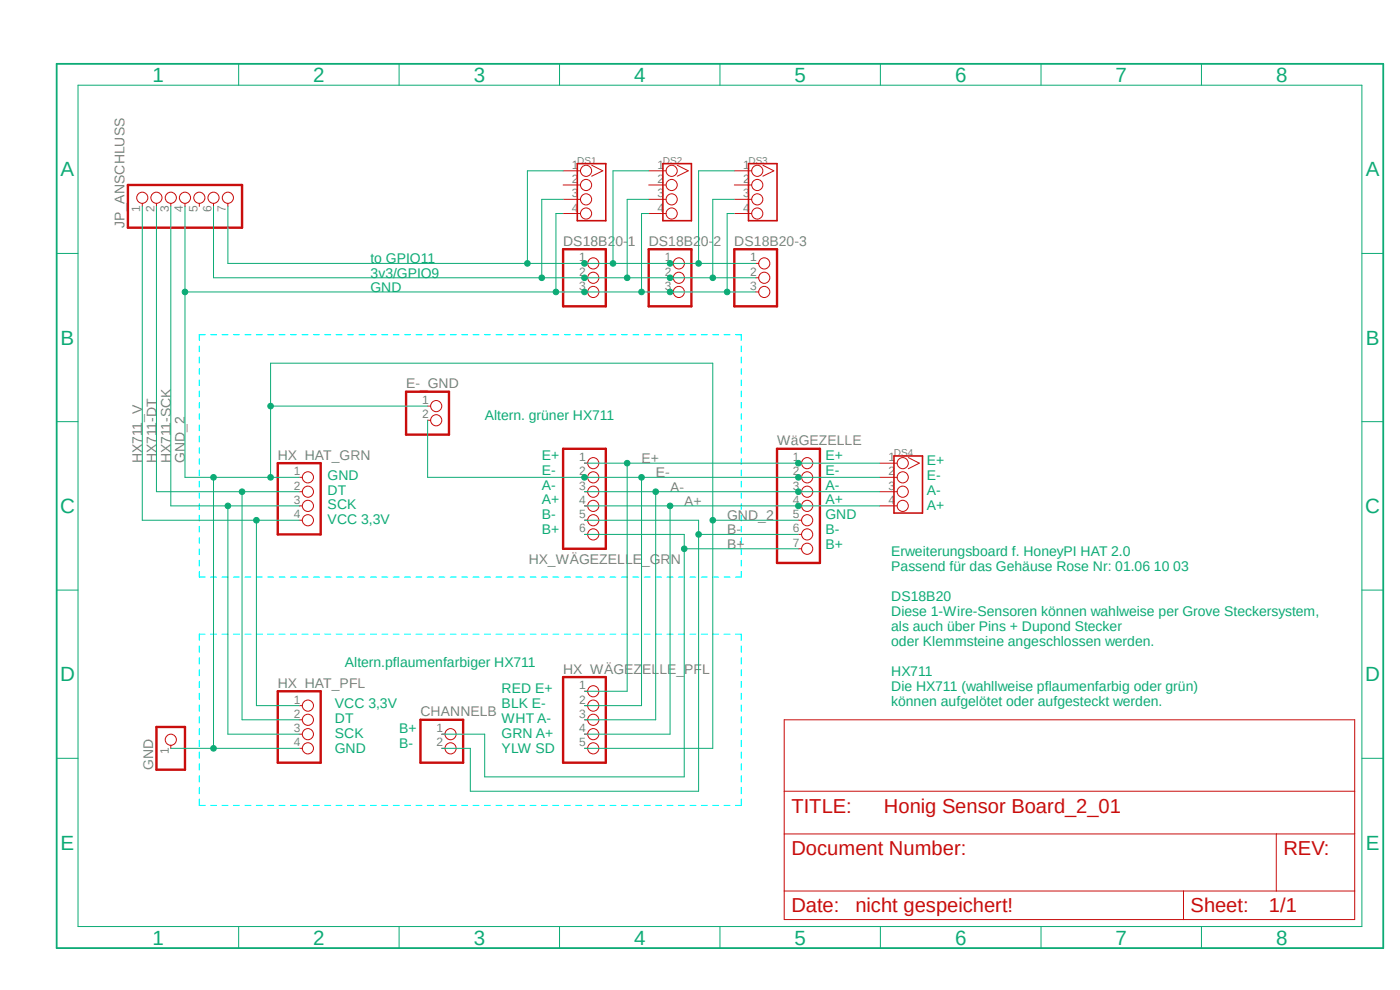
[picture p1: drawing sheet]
<?xml version="1.0" encoding="utf-8"?>
<!DOCTYPE eagle SYSTEM "eagle.dtd">
<eagle version="9.6.1">
<drawing>
<settings>
<setting alwaysvectorfont="no"/>
<setting keepoldvectorfont="yes"/>
<setting verticaltext="up"/>
</settings>
<grid distance="0.1" unitdist="inch" unit="inch" style="lines" multiple="1" display="no" altdistance="0.01" altunitdist="inch" altunit="inch"/>
<schematic xreflabel="%F%N/%S.%C%R" xrefpart="/%S.%C%R">
<libraries>
<library name="pinhead">
<symbols>
<symbol name="PINHD3">
<wire x1="-6.35" y1="-5.08" x2="1.27" y2="-5.08" width="0.4064" layer="94"/>
<wire x1="1.27" y1="-5.08" x2="1.27" y2="5.08" width="0.4064" layer="94"/>
<wire x1="1.27" y1="5.08" x2="-6.35" y2="5.08" width="0.4064" layer="94"/>
<wire x1="-6.35" y1="5.08" x2="-6.35" y2="-5.08" width="0.4064" layer="94"/>
<text x="-6.35" y="5.715" size="1.778" layer="95">&gt;NAME</text>
<text x="-6.35" y="-7.62" size="1.778" layer="96">&gt;VALUE</text>
<pin name="1" x="-2.54" y="2.54" visible="pad" length="short" direction="pas" function="dot"/>
<pin name="2" x="-2.54" y="0" visible="pad" length="short" direction="pas" function="dot"/>
<pin name="3" x="-2.54" y="-2.54" visible="pad" length="short" direction="pas" function="dot"/>
</symbol>
<symbol name="PINHD7">
<wire x1="-6.35" y1="-10.16" x2="1.27" y2="-10.16" width="0.4064" layer="94"/>
<wire x1="1.27" y1="-10.16" x2="1.27" y2="10.16" width="0.4064" layer="94"/>
<wire x1="1.27" y1="10.16" x2="-6.35" y2="10.16" width="0.4064" layer="94"/>
<wire x1="-6.35" y1="10.16" x2="-6.35" y2="-10.16" width="0.4064" layer="94"/>
<text x="-6.35" y="10.795" size="1.778" layer="95">&gt;NAME</text>
<text x="-6.35" y="-12.7" size="1.778" layer="96">&gt;VALUE</text>
<pin name="1" x="-2.54" y="7.62" visible="pad" length="short" direction="pas" function="dot"/>
<pin name="2" x="-2.54" y="5.08" visible="pad" length="short" direction="pas" function="dot"/>
<pin name="3" x="-2.54" y="2.54" visible="pad" length="short" direction="pas" function="dot"/>
<pin name="4" x="-2.54" y="0" visible="pad" length="short" direction="pas" function="dot"/>
<pin name="5" x="-2.54" y="-2.54" visible="pad" length="short" direction="pas" function="dot"/>
<pin name="6" x="-2.54" y="-5.08" visible="pad" length="short" direction="pas" function="dot"/>
<pin name="7" x="-2.54" y="-7.62" visible="pad" length="short" direction="pas" function="dot"/>
</symbol>
<symbol name="PINHD4">
<wire x1="-6.35" y1="-5.08" x2="1.27" y2="-5.08" width="0.4064" layer="94"/>
<wire x1="1.27" y1="-5.08" x2="1.27" y2="7.62" width="0.4064" layer="94"/>
<wire x1="1.27" y1="7.62" x2="-6.35" y2="7.62" width="0.4064" layer="94"/>
<wire x1="-6.35" y1="7.62" x2="-6.35" y2="-5.08" width="0.4064" layer="94"/>
<text x="-6.35" y="8.255" size="1.778" layer="95">&gt;NAME</text>
<text x="-6.35" y="-7.62" size="1.778" layer="96">&gt;VALUE</text>
<pin name="1" x="-2.54" y="5.08" visible="pad" length="short" direction="pas" function="dot"/>
<pin name="2" x="-2.54" y="2.54" visible="pad" length="short" direction="pas" function="dot"/>
<pin name="3" x="-2.54" y="0" visible="pad" length="short" direction="pas" function="dot"/>
<pin name="4" x="-2.54" y="-2.54" visible="pad" length="short" direction="pas" function="dot"/>
</symbol>
<symbol name="PINHD6">
<wire x1="-6.35" y1="-7.62" x2="1.27" y2="-7.62" width="0.4064" layer="94"/>
<wire x1="1.27" y1="-7.62" x2="1.27" y2="10.16" width="0.4064" layer="94"/>
<wire x1="1.27" y1="10.16" x2="-6.35" y2="10.16" width="0.4064" layer="94"/>
<wire x1="-6.35" y1="10.16" x2="-6.35" y2="-7.62" width="0.4064" layer="94"/>
<text x="-6.35" y="10.795" size="1.778" layer="95">&gt;NAME</text>
<text x="-6.35" y="-10.16" size="1.778" layer="96">&gt;VALUE</text>
<pin name="1" x="-2.54" y="7.62" visible="pad" length="short" direction="pas" function="dot"/>
<pin name="2" x="-2.54" y="5.08" visible="pad" length="short" direction="pas" function="dot"/>
<pin name="3" x="-2.54" y="2.54" visible="pad" length="short" direction="pas" function="dot"/>
<pin name="4" x="-2.54" y="0" visible="pad" length="short" direction="pas" function="dot"/>
<pin name="5" x="-2.54" y="-2.54" visible="pad" length="short" direction="pas" function="dot"/>
<pin name="6" x="-2.54" y="-5.08" visible="pad" length="short" direction="pas" function="dot"/>
</symbol>
<symbol name="PINHD2">
<wire x1="-6.35" y1="-2.54" x2="1.27" y2="-2.54" width="0.4064" layer="94"/>
<wire x1="1.27" y1="-2.54" x2="1.27" y2="5.08" width="0.4064" layer="94"/>
<wire x1="1.27" y1="5.08" x2="-6.35" y2="5.08" width="0.4064" layer="94"/>
<wire x1="-6.35" y1="5.08" x2="-6.35" y2="-2.54" width="0.4064" layer="94"/>
<text x="-6.35" y="5.715" size="1.778" layer="95">&gt;NAME</text>
<text x="-6.35" y="-5.08" size="1.778" layer="96">&gt;VALUE</text>
<pin name="1" x="-2.54" y="2.54" visible="pad" length="short" direction="pas" function="dot"/>
<pin name="2" x="-2.54" y="0" visible="pad" length="short" direction="pas" function="dot"/>
</symbol>
<symbol name="PINHD5">
<wire x1="-6.35" y1="-7.62" x2="1.27" y2="-7.62" width="0.4064" layer="94"/>
<wire x1="1.27" y1="-7.62" x2="1.27" y2="7.62" width="0.4064" layer="94"/>
<wire x1="1.27" y1="7.62" x2="-6.35" y2="7.62" width="0.4064" layer="94"/>
<wire x1="-6.35" y1="7.62" x2="-6.35" y2="-7.62" width="0.4064" layer="94"/>
<text x="-6.35" y="8.255" size="1.778" layer="95">&gt;NAME</text>
<text x="-6.35" y="-10.16" size="1.778" layer="96">&gt;VALUE</text>
<pin name="1" x="-2.54" y="5.08" visible="pad" length="short" direction="pas" function="dot"/>
<pin name="2" x="-2.54" y="2.54" visible="pad" length="short" direction="pas" function="dot"/>
<pin name="3" x="-2.54" y="0" visible="pad" length="short" direction="pas" function="dot"/>
<pin name="4" x="-2.54" y="-2.54" visible="pad" length="short" direction="pas" function="dot"/>
<pin name="5" x="-2.54" y="-5.08" visible="pad" length="short" direction="pas" function="dot"/>
</symbol>
<symbol name="PINHD1">
<wire x1="-6.35" y1="-2.54" x2="1.27" y2="-2.54" width="0.4064" layer="94"/>
<wire x1="1.27" y1="-2.54" x2="1.27" y2="2.54" width="0.4064" layer="94"/>
<wire x1="1.27" y1="2.54" x2="-6.35" y2="2.54" width="0.4064" layer="94"/>
<wire x1="-6.35" y1="2.54" x2="-6.35" y2="-2.54" width="0.4064" layer="94"/>
<text x="-6.35" y="3.175" size="1.778" layer="95">&gt;NAME</text>
<text x="-6.35" y="-5.08" size="1.778" layer="96">&gt;VALUE</text>
<pin name="1" x="-2.54" y="0" visible="pad" length="short" direction="pas" function="dot"/>
</symbol>
</symbols>
<devicesets>
<deviceset name="PINHD-1X3" prefix="JP" uservalue="yes">
<gates>
<gate name="A" symbol="PINHD3" x="0" y="0"/>
</gates>
<devices>
<device name="" package="1X03">
<connects>
<connect gate="A" pin="1" pad="1"/>
<connect gate="A" pin="2" pad="2"/>
<connect gate="A" pin="3" pad="3"/>
</connects>
<package3dinstances>
<package3dinstance package3d_urn="urn:adsk.eagle:package:22458/2"/>
</package3dinstances>
<technologies>
<technology name=""/>
</technologies>
</device>
<device name="/90" package="1X03/90">
<connects>
<connect gate="A" pin="1" pad="1"/>
<connect gate="A" pin="2" pad="2"/>
<connect gate="A" pin="3" pad="3"/>
</connects>
<package3dinstances>
<package3dinstance package3d_urn="urn:adsk.eagle:package:22459/2"/>
</package3dinstances>
<technologies>
<technology name=""/>
</technologies>
</device>
</devices>
</deviceset>
<deviceset name="PINHD-1X7" prefix="JP" uservalue="yes">
<gates>
<gate name="A" symbol="PINHD7" x="0" y="0"/>
</gates>
<devices>
<device name="" package="1X07">
<connects>
<connect gate="A" pin="1" pad="1"/>
<connect gate="A" pin="2" pad="2"/>
<connect gate="A" pin="3" pad="3"/>
<connect gate="A" pin="4" pad="4"/>
<connect gate="A" pin="5" pad="5"/>
<connect gate="A" pin="6" pad="6"/>
<connect gate="A" pin="7" pad="7"/>
</connects>
<package3dinstances>
<package3dinstance package3d_urn="urn:adsk.eagle:package:22477/2"/>
</package3dinstances>
<technologies>
<technology name="">
<attribute name="POPULARITY" value="0" constant="no"/>
</technology>
</technologies>
</device>
<device name="/90" package="1X07/90">
<connects>
<connect gate="A" pin="1" pad="1"/>
<connect gate="A" pin="2" pad="2"/>
<connect gate="A" pin="3" pad="3"/>
<connect gate="A" pin="4" pad="4"/>
<connect gate="A" pin="5" pad="5"/>
<connect gate="A" pin="6" pad="6"/>
<connect gate="A" pin="7" pad="7"/>
</connects>
<package3dinstances>
<package3dinstance package3d_urn="urn:adsk.eagle:package:22476/2"/>
</package3dinstances>
<technologies>
<technology name="">
<attribute name="POPULARITY" value="1" constant="no"/>
</technology>
</technologies>
</device>
</devices>
</deviceset>
<deviceset name="PINHD-1X4" prefix="JP" uservalue="yes">
<gates>
<gate name="A" symbol="PINHD4" x="0" y="0"/>
</gates>
<devices>
<device name="" package="1X04">
<connects>
<connect gate="A" pin="1" pad="1"/>
<connect gate="A" pin="2" pad="2"/>
<connect gate="A" pin="3" pad="3"/>
<connect gate="A" pin="4" pad="4"/>
</connects>
<package3dinstances>
<package3dinstance package3d_urn="urn:adsk.eagle:package:22407/2"/>
</package3dinstances>
<technologies>
<technology name="">
<attribute name="POPULARITY" value="91" constant="no"/>
</technology>
</technologies>
</device>
<device name="/90" package="1X04/90">
<connects>
<connect gate="A" pin="1" pad="1"/>
<connect gate="A" pin="2" pad="2"/>
<connect gate="A" pin="3" pad="3"/>
<connect gate="A" pin="4" pad="4"/>
</connects>
<package3dinstances>
<package3dinstance package3d_urn="urn:adsk.eagle:package:22404/2"/>
</package3dinstances>
<technologies>
<technology name="">
<attribute name="POPULARITY" value="9" constant="no"/>
</technology>
</technologies>
</device>
</devices>
</deviceset>
<deviceset name="PINHD-1X6" prefix="JP" uservalue="yes">
<gates>
<gate name="A" symbol="PINHD6" x="0" y="-2.54"/>
</gates>
<devices>
<device name="" package="1X06">
<connects>
<connect gate="A" pin="1" pad="1"/>
<connect gate="A" pin="2" pad="2"/>
<connect gate="A" pin="3" pad="3"/>
<connect gate="A" pin="4" pad="4"/>
<connect gate="A" pin="5" pad="5"/>
<connect gate="A" pin="6" pad="6"/>
</connects>
<package3dinstances>
<package3dinstance package3d_urn="urn:adsk.eagle:package:22472/2"/>
</package3dinstances>
<technologies>
<technology name="">
<attribute name="POPULARITY" value="79" constant="no"/>
</technology>
</technologies>
</device>
<device name="/90" package="1X06/90">
<connects>
<connect gate="A" pin="1" pad="1"/>
<connect gate="A" pin="2" pad="2"/>
<connect gate="A" pin="3" pad="3"/>
<connect gate="A" pin="4" pad="4"/>
<connect gate="A" pin="5" pad="5"/>
<connect gate="A" pin="6" pad="6"/>
</connects>
<package3dinstances>
<package3dinstance package3d_urn="urn:adsk.eagle:package:22475/2"/>
</package3dinstances>
<technologies>
<technology name="">
<attribute name="POPULARITY" value="10" constant="no"/>
</technology>
</technologies>
</device>
</devices>
</deviceset>
<deviceset name="PINHD-1X2" prefix="JP" uservalue="yes">
<gates>
<gate name="G$1" symbol="PINHD2" x="0" y="0"/>
</gates>
<devices>
<device name="" package="1X02">
<connects>
<connect gate="G$1" pin="1" pad="1"/>
<connect gate="G$1" pin="2" pad="2"/>
</connects>
<package3dinstances>
<package3dinstance package3d_urn="urn:adsk.eagle:package:22435/2"/>
</package3dinstances>
<technologies>
<technology name="">
<attribute name="POPULARITY" value="98" constant="no"/>
</technology>
</technologies>
</device>
<device name="/90" package="1X02/90">
<connects>
<connect gate="G$1" pin="1" pad="1"/>
<connect gate="G$1" pin="2" pad="2"/>
</connects>
<package3dinstances>
<package3dinstance package3d_urn="urn:adsk.eagle:package:22437/2"/>
</package3dinstances>
<technologies>
<technology name="">
<attribute name="POPULARITY" value="24" constant="no"/>
</technology>
</technologies>
</device>
</devices>
</deviceset>
<deviceset name="PINHD-1X5" prefix="JP" uservalue="yes">
<gates>
<gate name="A" symbol="PINHD5" x="0" y="0"/>
</gates>
<devices>
<device name="" package="1X05">
<connects>
<connect gate="A" pin="1" pad="1"/>
<connect gate="A" pin="2" pad="2"/>
<connect gate="A" pin="3" pad="3"/>
<connect gate="A" pin="4" pad="4"/>
<connect gate="A" pin="5" pad="5"/>
</connects>
<package3dinstances>
<package3dinstance package3d_urn="urn:adsk.eagle:package:22469/2"/>
</package3dinstances>
<technologies>
<technology name="">
<attribute name="POPULARITY" value="69" constant="no"/>
</technology>
</technologies>
</device>
<device name="/90" package="1X05/90">
<connects>
<connect gate="A" pin="1" pad="1"/>
<connect gate="A" pin="2" pad="2"/>
<connect gate="A" pin="3" pad="3"/>
<connect gate="A" pin="4" pad="4"/>
<connect gate="A" pin="5" pad="5"/>
</connects>
<package3dinstances>
<package3dinstance package3d_urn="urn:adsk.eagle:package:22467/2"/>
</package3dinstances>
<technologies>
<technology name="">
<attribute name="POPULARITY" value="9" constant="no"/>
</technology>
</technologies>
</device>
<device name="5X2MM" package="1_05X2MM">
<connects>
<connect gate="A" pin="1" pad="1"/>
<connect gate="A" pin="2" pad="2"/>
<connect gate="A" pin="3" pad="3"/>
<connect gate="A" pin="4" pad="4"/>
<connect gate="A" pin="5" pad="5"/>
</connects>
<package3dinstances>
<package3dinstance package3d_urn="urn:adsk.eagle:package:22466/2"/>
</package3dinstances>
<technologies>
<technology name="">
<attribute name="POPULARITY" value="0" constant="no"/>
</technology>
</technologies>
</device>
</devices>
</deviceset>
<deviceset name="PINHD-1X1" prefix="JP" uservalue="yes">
<gates>
<gate name="G$1" symbol="PINHD1" x="0" y="0"/>
</gates>
<devices>
<device name="" package="1X01">
<connects>
<connect gate="G$1" pin="1" pad="1"/>
</connects>
<package3dinstances>
<package3dinstance package3d_urn="urn:adsk.eagle:package:22485/2"/>
</package3dinstances>
<technologies>
<technology name="">
<attribute name="POPULARITY" value="64" constant="no"/>
</technology>
</technologies>
</device>
</devices>
</deviceset>
</devicesets>
</library>
<library name="Connector">
<symbols>
<symbol name="TWIG_2.0">
<wire x1="-1.27" y1="5.08" x2="3.81" y2="5.08" width="0.254" layer="94"/>
<wire x1="3.81" y1="5.08" x2="3.81" y2="-5.08" width="0.254" layer="94"/>
<wire x1="3.81" y1="-5.08" x2="-1.27" y2="-5.08" width="0.254" layer="94"/>
<wire x1="-1.27" y1="-5.08" x2="-1.27" y2="5.08" width="0.254" layer="94"/>
<text x="-1.27" y="5.08" size="1.27" layer="95">&gt;name</text>
<text x="2.54" y="-3.81" size="1.27" layer="96" rot="R90">&gt;value</text>
<pin name="1" x="-3.81" y="3.81" visible="pad" length="middle" function="dotclk"/>
<pin name="2" x="-3.81" y="1.27" visible="pad" length="middle" function="dot"/>
<pin name="3" x="-3.81" y="-1.27" visible="pad" length="middle" function="dot"/>
<pin name="4" x="-3.81" y="-3.81" visible="pad" length="middle" function="dot"/>
</symbol>
</symbols>
<devicesets>
<deviceset name="TWIG-4P-2.0" prefix="J" uservalue="yes">
<gates>
<gate name="G$1" symbol="TWIG_2.0" x="0" y="0"/>
</gates>
<devices>
<device name="-2.0" package="4P-2.0">
<connects>
<connect gate="G$1" pin="1" pad="1"/>
<connect gate="G$1" pin="2" pad="2"/>
<connect gate="G$1" pin="3" pad="3"/>
<connect gate="G$1" pin="4" pad="4"/>
</connects>
<technologies>
<technology name=""/>
</technologies>
</device>
<device name="'90D'" package="4P-2.0-90D">
<connects>
<connect gate="G$1" pin="1" pad="1"/>
<connect gate="G$1" pin="2" pad="2"/>
<connect gate="G$1" pin="3" pad="3"/>
<connect gate="G$1" pin="4" pad="4"/>
</connects>
<technologies>
<technology name=""/>
</technologies>
</device>
<device name="'D90'" package="4P-2.0-90D-W/O-BUCKLE">
<connects>
<connect gate="G$1" pin="1" pad="1"/>
<connect gate="G$1" pin="2" pad="2"/>
<connect gate="G$1" pin="3" pad="3"/>
<connect gate="G$1" pin="4" pad="4"/>
</connects>
<technologies>
<technology name=""/>
</technologies>
</device>
<device name="" package="4P-2.0-W/O-BUCKLE">
<connects>
<connect gate="G$1" pin="1" pad="1"/>
<connect gate="G$1" pin="2" pad="2"/>
<connect gate="G$1" pin="3" pad="3"/>
<connect gate="G$1" pin="4" pad="4"/>
</connects>
<technologies>
<technology name=""/>
</technologies>
</device>
</devices>
</deviceset>
</devicesets>
</library>
<library name="frames">
<symbols>
<symbol name="DOCFIELD">
<wire x1="0" y1="0" x2="71.12" y2="0" width="0.1016" layer="94"/>
<wire x1="101.6" y1="15.24" x2="87.63" y2="15.24" width="0.1016" layer="94"/>
<wire x1="0" y1="0" x2="0" y2="5.08" width="0.1016" layer="94"/>
<wire x1="0" y1="5.08" x2="71.12" y2="5.08" width="0.1016" layer="94"/>
<wire x1="0" y1="5.08" x2="0" y2="15.24" width="0.1016" layer="94"/>
<wire x1="101.6" y1="15.24" x2="101.6" y2="5.08" width="0.1016" layer="94"/>
<wire x1="71.12" y1="5.08" x2="71.12" y2="0" width="0.1016" layer="94"/>
<wire x1="71.12" y1="5.08" x2="87.63" y2="5.08" width="0.1016" layer="94"/>
<wire x1="71.12" y1="0" x2="101.6" y2="0" width="0.1016" layer="94"/>
<wire x1="87.63" y1="15.24" x2="87.63" y2="5.08" width="0.1016" layer="94"/>
<wire x1="87.63" y1="15.24" x2="0" y2="15.24" width="0.1016" layer="94"/>
<wire x1="87.63" y1="5.08" x2="101.6" y2="5.08" width="0.1016" layer="94"/>
<wire x1="101.6" y1="5.08" x2="101.6" y2="0" width="0.1016" layer="94"/>
<wire x1="0" y1="15.24" x2="0" y2="22.86" width="0.1016" layer="94"/>
<wire x1="101.6" y1="35.56" x2="0" y2="35.56" width="0.1016" layer="94"/>
<wire x1="101.6" y1="35.56" x2="101.6" y2="22.86" width="0.1016" layer="94"/>
<wire x1="0" y1="22.86" x2="101.6" y2="22.86" width="0.1016" layer="94"/>
<wire x1="0" y1="22.86" x2="0" y2="35.56" width="0.1016" layer="94"/>
<wire x1="101.6" y1="22.86" x2="101.6" y2="15.24" width="0.1016" layer="94"/>
<text x="1.27" y="1.27" size="2.54" layer="94">Date:</text>
<text x="12.7" y="1.27" size="2.54" layer="94">&gt;LAST_DATE_TIME</text>
<text x="72.39" y="1.27" size="2.54" layer="94">Sheet:</text>
<text x="86.36" y="1.27" size="2.54" layer="94">&gt;SHEET</text>
<text x="88.9" y="11.43" size="2.54" layer="94">REV:</text>
<text x="1.27" y="19.05" size="2.54" layer="94">TITLE:</text>
<text x="1.27" y="11.43" size="2.54" layer="94">Document Number:</text>
<text x="17.78" y="19.05" size="2.54" layer="94">&gt;DRAWING_NAME</text>
</symbol>
</symbols>
<devicesets>
<deviceset name="DOCFIELD" prefix="FRAME" uservalue="yes">
<gates>
<gate name="G$1" symbol="DOCFIELD" x="0" y="0" addlevel="always"/>
</gates>
<devices>
<device name="">
<technologies>
<technology name=""/>
</technologies>
</device>
</devices>
</deviceset>
</devicesets>
</library>
</libraries>
<attributes>
</attributes>
<variantdefs>
</variantdefs>
<classes>
<class number="0" name="Signal" width="0.1524" drill="0">
<clearance class="0" value="0.3048"/>
</class>
<class number="1" name="Supply3v3" width="0.2032" drill="0">
<clearance class="1" value="0.3048"/>
</class>
<class number="2" name="Supply5v" width="0.4064" drill="0">
<clearance class="2" value="0.3048"/>
</class>
</classes>
<groups>
<schematic_group name="PFLAUME"/>
<schematic_group name="GRüN"/>
</groups>
<parts>
<part name="DS18B20-3" library="pinhead" deviceset="PINHD-1X3" device="" package3d_urn="urn:adsk.eagle:package:22458/2"/>
<part name="DS18B20-2" library="pinhead" deviceset="PINHD-1X3" device="" package3d_urn="urn:adsk.eagle:package:22458/2"/>
<part name="DS18B20-1" library="pinhead" deviceset="PINHD-1X3" device="" package3d_urn="urn:adsk.eagle:package:22458/2"/>
<part name="DS1" library="Connector" deviceset="TWIG-4P-2.0" device="-2.0"/>
<part name="DS2" library="Connector" deviceset="TWIG-4P-2.0" device="-2.0"/>
<part name="DS3" library="Connector" deviceset="TWIG-4P-2.0" device="-2.0"/>
<part name="JP_ANSCHLUSS" library="pinhead" deviceset="PINHD-1X7" device="" package3d_urn="urn:adsk.eagle:package:22477/2"/>
<part name="HX_HAT_GRN" library="pinhead" deviceset="PINHD-1X4" device="" package3d_urn="urn:adsk.eagle:package:22407/2"/>
<part name="HX_HAT_PFL" library="pinhead" deviceset="PINHD-1X4" device="" package3d_urn="urn:adsk.eagle:package:22407/2"/>
<part name="HX_WÄGEZELLE_GRN" library="pinhead" deviceset="PINHD-1X6" device="" package3d_urn="urn:adsk.eagle:package:22472/2"/>
<part name="E-_GND" library="pinhead" deviceset="PINHD-1X2" device="" package3d_urn="urn:adsk.eagle:package:22435/2"/>
<part name="HX_WÄGEZELLE_PFL" library="pinhead" deviceset="PINHD-1X5" device="" package3d_urn="urn:adsk.eagle:package:22469/2"/>
<part name="CHANNELB" library="pinhead" deviceset="PINHD-1X2" device="" package3d_urn="urn:adsk.eagle:package:22435/2"/>
<part name="WäGEZELLE" library="pinhead" deviceset="PINHD-1X7" device="" package3d_urn="urn:adsk.eagle:package:22477/2"/>
<part name="GND" library="pinhead" deviceset="PINHD-1X1" device="" package3d_urn="urn:adsk.eagle:package:22485/2"/>
<part name="FRAME1" library="frames" deviceset="DOCFIELD" device=""/>
<part name="DS4" library="Connector" deviceset="TWIG-4P-2.0" device="-2.0"/>
</parts>
<sheets>
<sheet>
<plain>
<text x="-127" y="50.8" size="1.778" layer="91">3v3/GPIO9</text>
<text x="-133.35" y="-33.782" size="1.778" layer="91" grouprefs="PFLAUME">VCC 3,3V
DT
SCK
GND</text>
<text x="-134.62" y="6.858" size="1.778" layer="91" grouprefs="GRüN">GND
DT
SCK
VCC 3,3V</text>
<text x="-127" y="48.26" size="1.778" layer="91">GND</text>
<text x="-127" y="53.34" size="1.778" layer="91">to GPIO11</text>
<text x="-34.29" y="-25.4" size="1.778" layer="91">Erweiterungsboard f. HoneyPI HAT 2.0
Passend für das Gehäuse Rose Nr: 01.06 10 03 

DS18B20
Diese 1-Wire-Sensoren können wahlweise per Grove Steckersystem,
als auch über Pins + Dupond Stecker
oder Klemmsteine angeschlossen werden.

HX711
Die HX711 (wahllweise pflaumenfarbig oder grün)
können aufgelötet oder aufgesteckt werden.</text>
<text x="-96.52" y="5.08" size="1.778" layer="91" grouprefs="GRüN">E+
E-
A-
A+
B-
B+</text>
<text x="-103.632" y="-33.782" size="1.778" layer="91" grouprefs="PFLAUME">RED E+
BLK E-
WHT A-
GRN A+
YLW SD</text>
<text x="-121.92" y="-33.02" size="1.778" layer="91" grouprefs="PFLAUME">B+
B-</text>
<text x="-131.572" y="-18.542" size="1.778" layer="91" grouprefs="PFLAUME">Altern.pflaumenfarbiger HX711</text>
<text x="-106.68" y="25.4" size="1.778" layer="91" grouprefs="GRüN">Altern. grüner HX711</text>
<text x="-45.974" y="-0.254" size="1.778" layer="91">E+
E-
A-
A+
GND
B-
B+
</text>
<frame x1="-182.88" y1="-68.58" x2="53.34" y2="88.9" columns="8" rows="5" layer="91"/>
<text x="-27.94" y="4.064" size="1.778" layer="91">E+
E-
A-
A+

</text>
</plain>
<instances>
<instance part="DS18B20-3" gate="A" x="-55.88" y="50.8" smashed="yes">
<attribute name="NAME" x="-62.23" y="56.515" size="1.778" layer="95"/>
<attribute name="VALUE" x="-62.23" y="43.18" size="1.778" layer="96"/>
</instance>
<instance part="DS18B20-2" gate="A" x="-71.12" y="50.8" smashed="yes">
<attribute name="NAME" x="-77.47" y="56.515" size="1.778" layer="95"/>
<attribute name="VALUE" x="-77.47" y="43.18" size="1.778" layer="96"/>
</instance>
<instance part="DS18B20-1" gate="A" x="-86.36" y="50.8" smashed="yes">
<attribute name="NAME" x="-92.71" y="56.515" size="1.778" layer="95"/>
<attribute name="VALUE" x="-92.71" y="43.18" size="1.778" layer="96"/>
</instance>
<instance part="DS1" gate="G$1" x="-88.9" y="66.04" smashed="yes">
<attribute name="NAME" x="-90.17" y="71.12" size="1.27" layer="95"/>
<attribute name="VALUE" x="-86.36" y="62.23" size="1.27" layer="96" rot="R90"/>
</instance>
<instance part="DS2" gate="G$1" x="-73.66" y="66.04" smashed="yes">
<attribute name="NAME" x="-74.93" y="71.12" size="1.27" layer="95"/>
<attribute name="VALUE" x="-71.12" y="62.23" size="1.27" layer="96" rot="R90"/>
</instance>
<instance part="DS3" gate="G$1" x="-58.42" y="66.04" smashed="yes">
<attribute name="NAME" x="-59.69" y="71.12" size="1.27" layer="95"/>
<attribute name="VALUE" x="-55.88" y="62.23" size="1.27" layer="96" rot="R90"/>
</instance>
<instance part="JP_ANSCHLUSS" gate="A" x="-160.02" y="66.04" smashed="yes" rot="R90">
<attribute name="NAME" x="-170.815" y="59.69" size="1.778" layer="95" rot="R90"/>
<attribute name="VALUE" x="-147.32" y="59.69" size="1.778" layer="96" rot="R90"/>
</instance>
<instance part="HX_HAT_GRN" gate="A" x="-137.16" y="10.16" smashed="yes" grouprefs="GRüN">
<attribute name="NAME" x="-143.51" y="18.415" size="1.778" layer="95"/>
<attribute name="VALUE" x="-143.51" y="2.54" size="1.778" layer="96"/>
</instance>
<instance part="HX_HAT_PFL" gate="A" x="-137.16" y="-30.48" smashed="yes" grouprefs="PFLAUME">
<attribute name="NAME" x="-143.51" y="-22.225" size="1.778" layer="95"/>
<attribute name="VALUE" x="-143.51" y="-38.1" size="1.778" layer="96"/>
</instance>
<instance part="HX_WÄGEZELLE_GRN" gate="A" x="-86.36" y="10.16" smashed="yes" grouprefs="GRüN">
<attribute name="NAME" x="-98.806" y="-0.127" size="1.778" layer="95"/>
<attribute name="VALUE" x="-92.71" y="0" size="1.778" layer="96"/>
</instance>
<instance part="E-_GND" gate="G$1" x="-114.3" y="25.4" smashed="yes" grouprefs="GRüN">
<attribute name="NAME" x="-120.65" y="31.115" size="1.778" layer="95"/>
<attribute name="VALUE" x="-120.65" y="20.32" size="1.778" layer="96"/>
</instance>
<instance part="HX_WÄGEZELLE_PFL" gate="A" x="-86.36" y="-27.94" smashed="yes" grouprefs="PFLAUME">
<attribute name="NAME" x="-92.71" y="-19.685" size="1.778" layer="95"/>
<attribute name="VALUE" x="-92.71" y="-38.1" size="1.778" layer="96"/>
</instance>
<instance part="CHANNELB" gate="G$1" x="-111.76" y="-33.02" smashed="yes" grouprefs="PFLAUME">
<attribute name="NAME" x="-118.11" y="-27.305" size="1.778" layer="95"/>
<attribute name="VALUE" x="-118.11" y="-38.1" size="1.778" layer="96"/>
</instance>
<instance part="WäGEZELLE" gate="A" x="-48.26" y="10.16" smashed="yes">
<attribute name="NAME" x="-54.61" y="20.955" size="1.778" layer="95"/>
<attribute name="VALUE" x="-54.61" y="-2.54" size="1.778" layer="96"/>
</instance>
<instance part="GND" gate="G$1" x="-162.56" y="-30.48" smashed="yes" rot="R90">
<attribute name="NAME" x="-165.735" y="-36.83" size="1.778" layer="95" rot="R90"/>
<attribute name="VALUE" x="-157.48" y="-36.83" size="1.778" layer="96" rot="R90"/>
</instance>
<instance part="FRAME1" gate="G$1" x="-53.34" y="-63.5" smashed="yes">
<attribute name="LAST_DATE_TIME" x="-40.64" y="-62.23" size="2.54" layer="94"/>
<attribute name="SHEET" x="33.02" y="-62.23" size="2.54" layer="94"/>
<attribute name="DRAWING_NAME" x="-35.56" y="-44.45" size="2.54" layer="94"/>
</instance>
<instance part="DS4" gate="G$1" x="-32.512" y="13.97" smashed="yes">
<attribute name="NAME" x="-33.782" y="19.05" size="1.27" layer="95"/>
<attribute name="VALUE" x="-29.972" y="10.16" size="1.27" layer="96" rot="R90"/>
</instance>
</instances>
<busses>
</busses>
<nets>
<net name="HX711-DT" class="0">
<segment>
<label x="-165.1" y="17.78" size="1.778" layer="95" rot="R90"/>
<wire x1="-165.1" y1="12.7" x2="-165.1" y2="63.5" width="0.1524" layer="91"/>
<pinref part="JP_ANSCHLUSS" gate="A" pin="2"/>
<pinref part="HX_HAT_GRN" gate="A" pin="2"/>
<wire x1="-165.1" y1="12.7" x2="-149.86" y2="12.7" width="0.1524" layer="91"/>
<pinref part="HX_HAT_PFL" gate="A" pin="2"/>
<wire x1="-149.86" y1="12.7" x2="-139.7" y2="12.7" width="0.1524" layer="91" grouprefs="GRüN"/>
<wire x1="-149.86" y1="12.7" x2="-149.86" y2="-27.94" width="0.1524" layer="91"/>
<wire x1="-149.86" y1="-27.94" x2="-139.7" y2="-27.94" width="0.1524" layer="91" grouprefs="PFLAUME"/>
<junction x="-149.86" y="12.7"/>
</segment>
</net>
<net name="HX711_V" class="2">
<segment>
<label x="-167.64" y="17.78" size="1.778" layer="95" rot="R90"/>
<pinref part="JP_ANSCHLUSS" gate="A" pin="1"/>
<wire x1="-139.7" y1="7.62" x2="-147.32" y2="7.62" width="0.1524" layer="91" grouprefs="GRüN"/>
<wire x1="-147.32" y1="7.62" x2="-167.64" y2="7.62" width="0.1524" layer="91"/>
<wire x1="-167.64" y1="63.5" x2="-167.64" y2="7.62" width="0.1524" layer="91"/>
<pinref part="HX_HAT_GRN" gate="A" pin="4"/>
<pinref part="HX_HAT_PFL" gate="A" pin="1"/>
<wire x1="-147.32" y1="-25.4" x2="-139.7" y2="-25.4" width="0.1524" layer="91" grouprefs="PFLAUME"/>
<wire x1="-147.32" y1="-25.4" x2="-147.32" y2="7.62" width="0.1524" layer="91"/>
<junction x="-147.32" y="7.62"/>
</segment>
</net>
<net name="3V3" class="1">
<segment>
<pinref part="DS18B20-3" gate="A" pin="2"/>
<wire x1="-73.66" y1="50.8" x2="-66.04" y2="50.8" width="0.1524" layer="91"/>
<pinref part="DS18B20-2" gate="A" pin="2"/>
<junction x="-73.66" y="50.8"/>
<wire x1="-66.04" y1="50.8" x2="-58.42" y2="50.8" width="0.1524" layer="91"/>
<wire x1="-88.9" y1="50.8" x2="-81.28" y2="50.8" width="0.1524" layer="91"/>
<pinref part="DS18B20-1" gate="A" pin="2"/>
<junction x="-88.9" y="50.8"/>
<wire x1="-81.28" y1="50.8" x2="-73.66" y2="50.8" width="0.1524" layer="91"/>
<pinref part="DS1" gate="G$1" pin="3"/>
<wire x1="-96.52" y1="50.8" x2="-88.9" y2="50.8" width="0.1524" layer="91"/>
<wire x1="-92.71" y1="64.77" x2="-96.52" y2="64.77" width="0.1524" layer="91"/>
<wire x1="-96.52" y1="64.77" x2="-96.52" y2="50.8" width="0.1524" layer="91"/>
<pinref part="DS2" gate="G$1" pin="3"/>
<wire x1="-77.47" y1="64.77" x2="-81.28" y2="64.77" width="0.1524" layer="91"/>
<wire x1="-81.28" y1="64.77" x2="-81.28" y2="50.8" width="0.1524" layer="91"/>
<junction x="-81.28" y="50.8"/>
<pinref part="DS3" gate="G$1" pin="3"/>
<wire x1="-62.23" y1="64.77" x2="-66.04" y2="64.77" width="0.1524" layer="91"/>
<wire x1="-66.04" y1="64.77" x2="-66.04" y2="50.8" width="0.1524" layer="91"/>
<junction x="-66.04" y="50.8"/>
<pinref part="JP_ANSCHLUSS" gate="A" pin="6"/>
<wire x1="-154.94" y1="50.8" x2="-154.94" y2="63.5" width="0.1524" layer="91"/>
<wire x1="-96.52" y1="50.8" x2="-154.94" y2="50.8" width="0.1524" layer="91"/>
<junction x="-96.52" y="50.8"/>
</segment>
</net>
<net name="HX711-SCK" class="0">
<segment>
<label x="-162.56" y="17.78" size="1.778" layer="95" rot="R90"/>
<wire x1="-162.56" y1="10.16" x2="-162.56" y2="63.5" width="0.1524" layer="91"/>
<pinref part="JP_ANSCHLUSS" gate="A" pin="3"/>
<pinref part="HX_HAT_GRN" gate="A" pin="3"/>
<wire x1="-162.56" y1="10.16" x2="-152.4" y2="10.16" width="0.1524" layer="91"/>
<wire x1="-152.4" y1="10.16" x2="-139.7" y2="10.16" width="0.1524" layer="91" grouprefs="GRüN"/>
<wire x1="-152.4" y1="10.16" x2="-152.4" y2="-30.48" width="0.1524" layer="91"/>
<junction x="-152.4" y="10.16"/>
<pinref part="HX_HAT_PFL" gate="A" pin="3"/>
<wire x1="-152.4" y1="-30.48" x2="-139.7" y2="-30.48" width="0.1524" layer="91" grouprefs="PFLAUME"/>
</segment>
</net>
<net name="GND_2" class="1">
<segment>
<pinref part="DS18B20-1" gate="A" pin="3"/>
<junction x="-88.9" y="48.26"/>
<pinref part="DS18B20-2" gate="A" pin="3"/>
<junction x="-73.66" y="48.26"/>
<pinref part="DS18B20-3" gate="A" pin="3"/>
<wire x1="-58.42" y1="48.26" x2="-63.5" y2="48.26" width="0.1524" layer="91"/>
<pinref part="DS3" gate="G$1" pin="4"/>
<wire x1="-62.23" y1="62.23" x2="-63.5" y2="62.23" width="0.1524" layer="91"/>
<wire x1="-63.5" y1="62.23" x2="-63.5" y2="48.26" width="0.1524" layer="91"/>
<junction x="-63.5" y="48.26"/>
<wire x1="-63.5" y1="48.26" x2="-73.66" y2="48.26" width="0.1524" layer="91"/>
<wire x1="-73.66" y1="48.26" x2="-78.74" y2="48.26" width="0.1524" layer="91"/>
<pinref part="DS2" gate="G$1" pin="4"/>
<wire x1="-77.47" y1="62.23" x2="-78.74" y2="62.23" width="0.1524" layer="91"/>
<wire x1="-78.74" y1="62.23" x2="-78.74" y2="48.26" width="0.1524" layer="91"/>
<junction x="-78.74" y="48.26"/>
<wire x1="-78.74" y1="48.26" x2="-88.9" y2="48.26" width="0.1524" layer="91"/>
<wire x1="-93.98" y1="48.26" x2="-88.9" y2="48.26" width="0.1524" layer="91"/>
<pinref part="DS1" gate="G$1" pin="4"/>
<wire x1="-92.71" y1="62.23" x2="-93.98" y2="62.23" width="0.1524" layer="91"/>
<wire x1="-93.98" y1="62.23" x2="-93.98" y2="48.26" width="0.1524" layer="91"/>
<junction x="-93.98" y="48.26"/>
<wire x1="-160.02" y1="48.26" x2="-93.98" y2="48.26" width="0.1524" layer="91"/>
<wire x1="-160.02" y1="15.24" x2="-160.02" y2="48.26" width="0.1524" layer="91"/>
<label x="-160.02" y="17.78" size="1.778" layer="95" rot="R90"/>
<pinref part="JP_ANSCHLUSS" gate="A" pin="4"/>
<wire x1="-160.02" y1="63.5" x2="-160.02" y2="48.26" width="0.1524" layer="91"/>
<junction x="-160.02" y="48.26"/>
<pinref part="HX_HAT_GRN" gate="A" pin="1"/>
<wire x1="-160.02" y1="15.24" x2="-154.94" y2="15.24" width="0.1524" layer="91"/>
<pinref part="HX_HAT_PFL" gate="A" pin="4"/>
<wire x1="-154.94" y1="15.24" x2="-144.78" y2="15.24" width="0.1524" layer="91" grouprefs="GRüN"/>
<wire x1="-144.78" y1="15.24" x2="-139.7" y2="15.24" width="0.1524" layer="91" grouprefs="GRüN"/>
<wire x1="-154.94" y1="15.24" x2="-154.94" y2="-33.02" width="0.1524" layer="91"/>
<wire x1="-154.94" y1="-33.02" x2="-139.7" y2="-33.02" width="0.1524" layer="91" grouprefs="PFLAUME"/>
<junction x="-154.94" y="15.24"/>
<pinref part="E-_GND" gate="G$1" pin="1"/>
<wire x1="-144.78" y1="15.24" x2="-144.78" y2="27.94" width="0.1524" layer="91" grouprefs="GRüN"/>
<wire x1="-144.78" y1="27.94" x2="-116.84" y2="27.94" width="0.1524" layer="91" grouprefs="GRüN"/>
<junction x="-144.78" y="15.24" grouprefs="GRüN"/>
<wire x1="-144.78" y1="27.94" x2="-144.78" y2="35.56" width="0.1524" layer="91" grouprefs="GRüN"/>
<junction x="-144.78" y="27.94" grouprefs="GRüN"/>
<pinref part="HX_WÄGEZELLE_PFL" gate="A" pin="5"/>
<wire x1="-88.9" y1="-33.02" x2="-66.04" y2="-33.02" width="0.1524" layer="91" grouprefs="PFLAUME"/>
<wire x1="-66.04" y1="7.62" x2="-66.04" y2="-33.02" width="0.1524" layer="91"/>
<wire x1="-144.78" y1="35.56" x2="-66.04" y2="35.56" width="0.1524" layer="91" grouprefs="GRüN"/>
<wire x1="-66.04" y1="35.56" x2="-66.04" y2="7.62" width="0.1524" layer="91"/>
<label x="-63.5" y="7.62" size="1.778" layer="95"/>
<pinref part="WäGEZELLE" gate="A" pin="5"/>
<wire x1="-66.04" y1="7.62" x2="-50.8" y2="7.62" width="0.1524" layer="91"/>
<junction x="-66.04" y="7.62"/>
<pinref part="GND" gate="G$1" pin="1"/>
<wire x1="-154.94" y1="-33.02" x2="-162.56" y2="-33.02" width="0.1524" layer="91"/>
<junction x="-154.94" y="-33.02"/>
</segment>
</net>
<net name="DS18B20_DATA_GPIO11_PIN23" class="0">
<segment>
<pinref part="DS18B20-2" gate="A" pin="1"/>
<junction x="-73.66" y="53.34"/>
<pinref part="DS18B20-3" gate="A" pin="1"/>
<wire x1="-58.42" y1="53.34" x2="-68.58" y2="53.34" width="0.1524" layer="91"/>
<pinref part="DS18B20-1" gate="A" pin="1"/>
<wire x1="-68.58" y1="53.34" x2="-73.66" y2="53.34" width="0.1524" layer="91"/>
<wire x1="-88.9" y1="53.34" x2="-83.82" y2="53.34" width="0.1524" layer="91"/>
<junction x="-88.9" y="53.34"/>
<wire x1="-83.82" y1="53.34" x2="-73.66" y2="53.34" width="0.1524" layer="91"/>
<wire x1="-88.9" y1="53.34" x2="-99.06" y2="53.34" width="0.1524" layer="91"/>
<pinref part="DS3" gate="G$1" pin="1"/>
<wire x1="-99.06" y1="53.34" x2="-152.4" y2="53.34" width="0.1524" layer="91"/>
<wire x1="-62.23" y1="69.85" x2="-68.58" y2="69.85" width="0.1524" layer="91"/>
<wire x1="-68.58" y1="69.85" x2="-68.58" y2="53.34" width="0.1524" layer="91"/>
<junction x="-68.58" y="53.34"/>
<pinref part="DS2" gate="G$1" pin="1"/>
<wire x1="-77.47" y1="69.85" x2="-83.82" y2="69.85" width="0.1524" layer="91"/>
<wire x1="-83.82" y1="69.85" x2="-83.82" y2="53.34" width="0.1524" layer="91"/>
<junction x="-83.82" y="53.34"/>
<pinref part="DS1" gate="G$1" pin="1"/>
<wire x1="-92.71" y1="69.85" x2="-99.06" y2="69.85" width="0.1524" layer="91"/>
<wire x1="-99.06" y1="69.85" x2="-99.06" y2="53.34" width="0.1524" layer="91"/>
<junction x="-99.06" y="53.34"/>
<pinref part="JP_ANSCHLUSS" gate="A" pin="7"/>
<wire x1="-152.4" y1="53.34" x2="-152.4" y2="63.5" width="0.1524" layer="91"/>
</segment>
</net>
<net name="E-" class="0">
<segment>
<pinref part="HX_WÄGEZELLE_GRN" gate="A" pin="2"/>
<pinref part="E-_GND" gate="G$1" pin="2"/>
<wire x1="-88.9" y1="15.24" x2="-78.74" y2="15.24" width="0.1524" layer="91" grouprefs="GRüN"/>
<wire x1="-78.74" y1="15.24" x2="-50.8" y2="15.24" width="0.1524" layer="91"/>
<wire x1="-116.84" y1="25.4" x2="-116.84" y2="15.24" width="0.1524" layer="91" grouprefs="GRüN"/>
<wire x1="-116.84" y1="15.24" x2="-88.9" y2="15.24" width="0.1524" layer="91" grouprefs="GRüN"/>
<junction x="-88.9" y="15.24" grouprefs="GRüN"/>
<pinref part="HX_WÄGEZELLE_PFL" gate="A" pin="2"/>
<wire x1="-88.9" y1="-25.4" x2="-78.74" y2="-25.4" width="0.1524" layer="91" grouprefs="PFLAUME"/>
<wire x1="-78.74" y1="-25.4" x2="-78.74" y2="15.24" width="0.1524" layer="91"/>
<junction x="-78.74" y="15.24"/>
<pinref part="WäGEZELLE" gate="A" pin="2"/>
<label x="-76.2" y="15.24" size="1.778" layer="95"/>
<pinref part="DS4" gate="G$1" pin="2"/>
<wire x1="-36.322" y1="15.24" x2="-50.8" y2="15.24" width="0.1524" layer="91"/>
<junction x="-50.8" y="15.24"/>
</segment>
</net>
<net name="A-" class="0">
<segment>
<pinref part="HX_WÄGEZELLE_GRN" gate="A" pin="3"/>
<wire x1="-88.9" y1="12.7" x2="-76.2" y2="12.7" width="0.1524" layer="91" grouprefs="GRüN"/>
<pinref part="HX_WÄGEZELLE_PFL" gate="A" pin="3"/>
<wire x1="-76.2" y1="12.7" x2="-50.8" y2="12.7" width="0.1524" layer="91"/>
<wire x1="-88.9" y1="-27.94" x2="-76.2" y2="-27.94" width="0.1524" layer="91" grouprefs="PFLAUME"/>
<wire x1="-76.2" y1="-27.94" x2="-76.2" y2="12.7" width="0.1524" layer="91"/>
<junction x="-76.2" y="12.7"/>
<pinref part="WäGEZELLE" gate="A" pin="3"/>
<label x="-73.66" y="12.7" size="1.778" layer="95"/>
<pinref part="DS4" gate="G$1" pin="3"/>
<wire x1="-50.8" y1="12.7" x2="-36.322" y2="12.7" width="0.1524" layer="91"/>
<junction x="-50.8" y="12.7"/>
</segment>
</net>
<net name="B+" class="0">
<segment>
<wire x1="-71.12" y1="-38.1" x2="-106.68" y2="-38.1" width="0.1524" layer="91" grouprefs="PFLAUME"/>
<wire x1="-106.68" y1="-38.1" x2="-106.68" y2="-30.48" width="0.1524" layer="91" grouprefs="PFLAUME"/>
<pinref part="CHANNELB" gate="G$1" pin="1"/>
<wire x1="-106.68" y1="-30.48" x2="-114.3" y2="-30.48" width="0.1524" layer="91" grouprefs="PFLAUME"/>
<pinref part="HX_WÄGEZELLE_GRN" gate="A" pin="6"/>
<wire x1="-88.9" y1="5.08" x2="-71.12" y2="5.08" width="0.1524" layer="91" grouprefs="GRüN"/>
<wire x1="-71.12" y1="-38.1" x2="-71.12" y2="2.54" width="0.1524" layer="91"/>
<label x="-63.5" y="2.54" size="1.778" layer="95"/>
<pinref part="WäGEZELLE" gate="A" pin="7"/>
<wire x1="-71.12" y1="2.54" x2="-71.12" y2="5.08" width="0.1524" layer="91"/>
<wire x1="-71.12" y1="2.54" x2="-50.8" y2="2.54" width="0.1524" layer="91"/>
<junction x="-71.12" y="2.54"/>
</segment>
</net>
<net name="E+" class="0">
<segment>
<pinref part="HX_WÄGEZELLE_GRN" gate="A" pin="1"/>
<wire x1="-88.9" y1="17.78" x2="-81.28" y2="17.78" width="0.1524" layer="91" grouprefs="GRüN"/>
<pinref part="HX_WÄGEZELLE_PFL" gate="A" pin="1"/>
<wire x1="-81.28" y1="17.78" x2="-50.8" y2="17.78" width="0.1524" layer="91"/>
<wire x1="-88.9" y1="-22.86" x2="-81.28" y2="-22.86" width="0.1524" layer="91" grouprefs="PFLAUME"/>
<wire x1="-81.28" y1="-22.86" x2="-81.28" y2="17.78" width="0.1524" layer="91"/>
<junction x="-81.28" y="17.78"/>
<pinref part="WäGEZELLE" gate="A" pin="1"/>
<label x="-78.74" y="17.78" size="1.778" layer="95"/>
<pinref part="DS4" gate="G$1" pin="1"/>
<wire x1="-50.8" y1="17.78" x2="-36.322" y2="17.78" width="0.1524" layer="91"/>
<junction x="-50.8" y="17.78"/>
</segment>
</net>
<net name="A+" class="0">
<segment>
<pinref part="HX_WÄGEZELLE_GRN" gate="A" pin="4"/>
<wire x1="-88.9" y1="10.16" x2="-73.66" y2="10.16" width="0.1524" layer="91" grouprefs="GRüN"/>
<pinref part="HX_WÄGEZELLE_PFL" gate="A" pin="4"/>
<wire x1="-73.66" y1="10.16" x2="-50.8" y2="10.16" width="0.1524" layer="91"/>
<wire x1="-88.9" y1="-30.48" x2="-73.66" y2="-30.48" width="0.1524" layer="91" grouprefs="PFLAUME"/>
<wire x1="-73.66" y1="-30.48" x2="-73.66" y2="10.16" width="0.1524" layer="91"/>
<junction x="-73.66" y="10.16"/>
<pinref part="WäGEZELLE" gate="A" pin="4"/>
<label x="-71.12" y="10.16" size="1.778" layer="95"/>
<pinref part="DS4" gate="G$1" pin="4"/>
<wire x1="-36.322" y1="10.16" x2="-50.8" y2="10.16" width="0.1524" layer="91"/>
<junction x="-50.8" y="10.16"/>
</segment>
</net>
<net name="B-" class="0">
<segment>
<pinref part="CHANNELB" gate="G$1" pin="2"/>
<wire x1="-114.3" y1="-33.02" x2="-109.22" y2="-33.02" width="0.1524" layer="91" grouprefs="PFLAUME"/>
<wire x1="-109.22" y1="-33.02" x2="-109.22" y2="-40.64" width="0.1524" layer="91" grouprefs="PFLAUME"/>
<wire x1="-109.22" y1="-40.64" x2="-68.58" y2="-40.64" width="0.1524" layer="91" grouprefs="PFLAUME"/>
<pinref part="HX_WÄGEZELLE_GRN" gate="A" pin="5"/>
<wire x1="-88.9" y1="7.62" x2="-68.58" y2="7.62" width="0.1524" layer="91" grouprefs="GRüN"/>
<wire x1="-68.58" y1="-40.64" x2="-68.58" y2="5.08" width="0.1524" layer="91"/>
<label x="-63.5" y="5.08" size="1.778" layer="95"/>
<pinref part="WäGEZELLE" gate="A" pin="6"/>
<wire x1="-68.58" y1="5.08" x2="-68.58" y2="7.62" width="0.1524" layer="91"/>
<wire x1="-68.58" y1="5.08" x2="-50.8" y2="5.08" width="0.1524" layer="91"/>
<junction x="-68.58" y="5.08"/>
</segment>
</net>
</nets>
</sheet>
</sheets>
<errors>
<approved hash="113,1,-58.1827,34.5161,DS18B20-3,,,,,"/>
<approved hash="113,1,-73.4227,34.5161,DS18B20-2,,,,,"/>
<approved hash="113,1,-88.6627,34.5161,DS18B20-1,,,,,"/>
<approved hash="113,1,-93.5355,48.8696,DS1,,,,,"/>
<approved hash="113,1,-78.2955,48.8696,DS2,,,,,"/>
<approved hash="113,1,-63.0555,48.8696,DS3,,,,,"/>
<approved hash="113,1,-164.056,51.8847,JP_ANSCHLUSS,,,,,"/>
<approved hash="113,1,-137.584,-4.85394,HX_HAT_GRN,,,,,"/>
<approved hash="113,1,-138.079,-35.3339,HX_HAT_PFL,,,,,"/>
<approved hash="113,1,-87.5511,-7.87823,HX_WÄGEZELLE_GRN,,,,,"/>
<approved hash="113,1,-128.539,10.3861,E-_GND,,,,,"/>
<approved hash="113,1,-81.9504,-34.0639,HX_WÄGEZELLE_PFL,,,,,"/>
<approved hash="113,1,-113.719,-37.8739,CHANNELB,,,,,"/>
<approved hash="113,1,-50.5629,-6.12394,JP1,,,,,"/>
</errors>
</schematic>
</drawing>
<compatibility>
<note version="6.3" minversion="6.2.2" severity="warning">
Since Version 6.2.2 text objects can contain more than one line,
which will not be processed correctly with this version.
</note>
<note version="8.2" severity="warning">
Since Version 8.2, EAGLE supports online libraries. The ids
of those online libraries will not be understood (or retained)
with this version.
</note>
<note version="8.3" severity="warning">
Since Version 8.3, EAGLE supports URNs for individual library
assets (packages, symbols, and devices). The URNs of those assets
will not be understood (or retained) with this version.
</note>
<note version="8.3" severity="warning">
Since Version 8.3, EAGLE supports the association of 3D packages
with devices in libraries, schematics, and board files. Those 3D
packages will not be understood (or retained) with this version.
</note>
<note version="9.5" severity="warning">
Since Version 9.5, EAGLE supports persistent groups with
schematics, and board files. Those persistent groups
will not be understood (or retained) with this version.
</note>
</compatibility>
</eagle>
